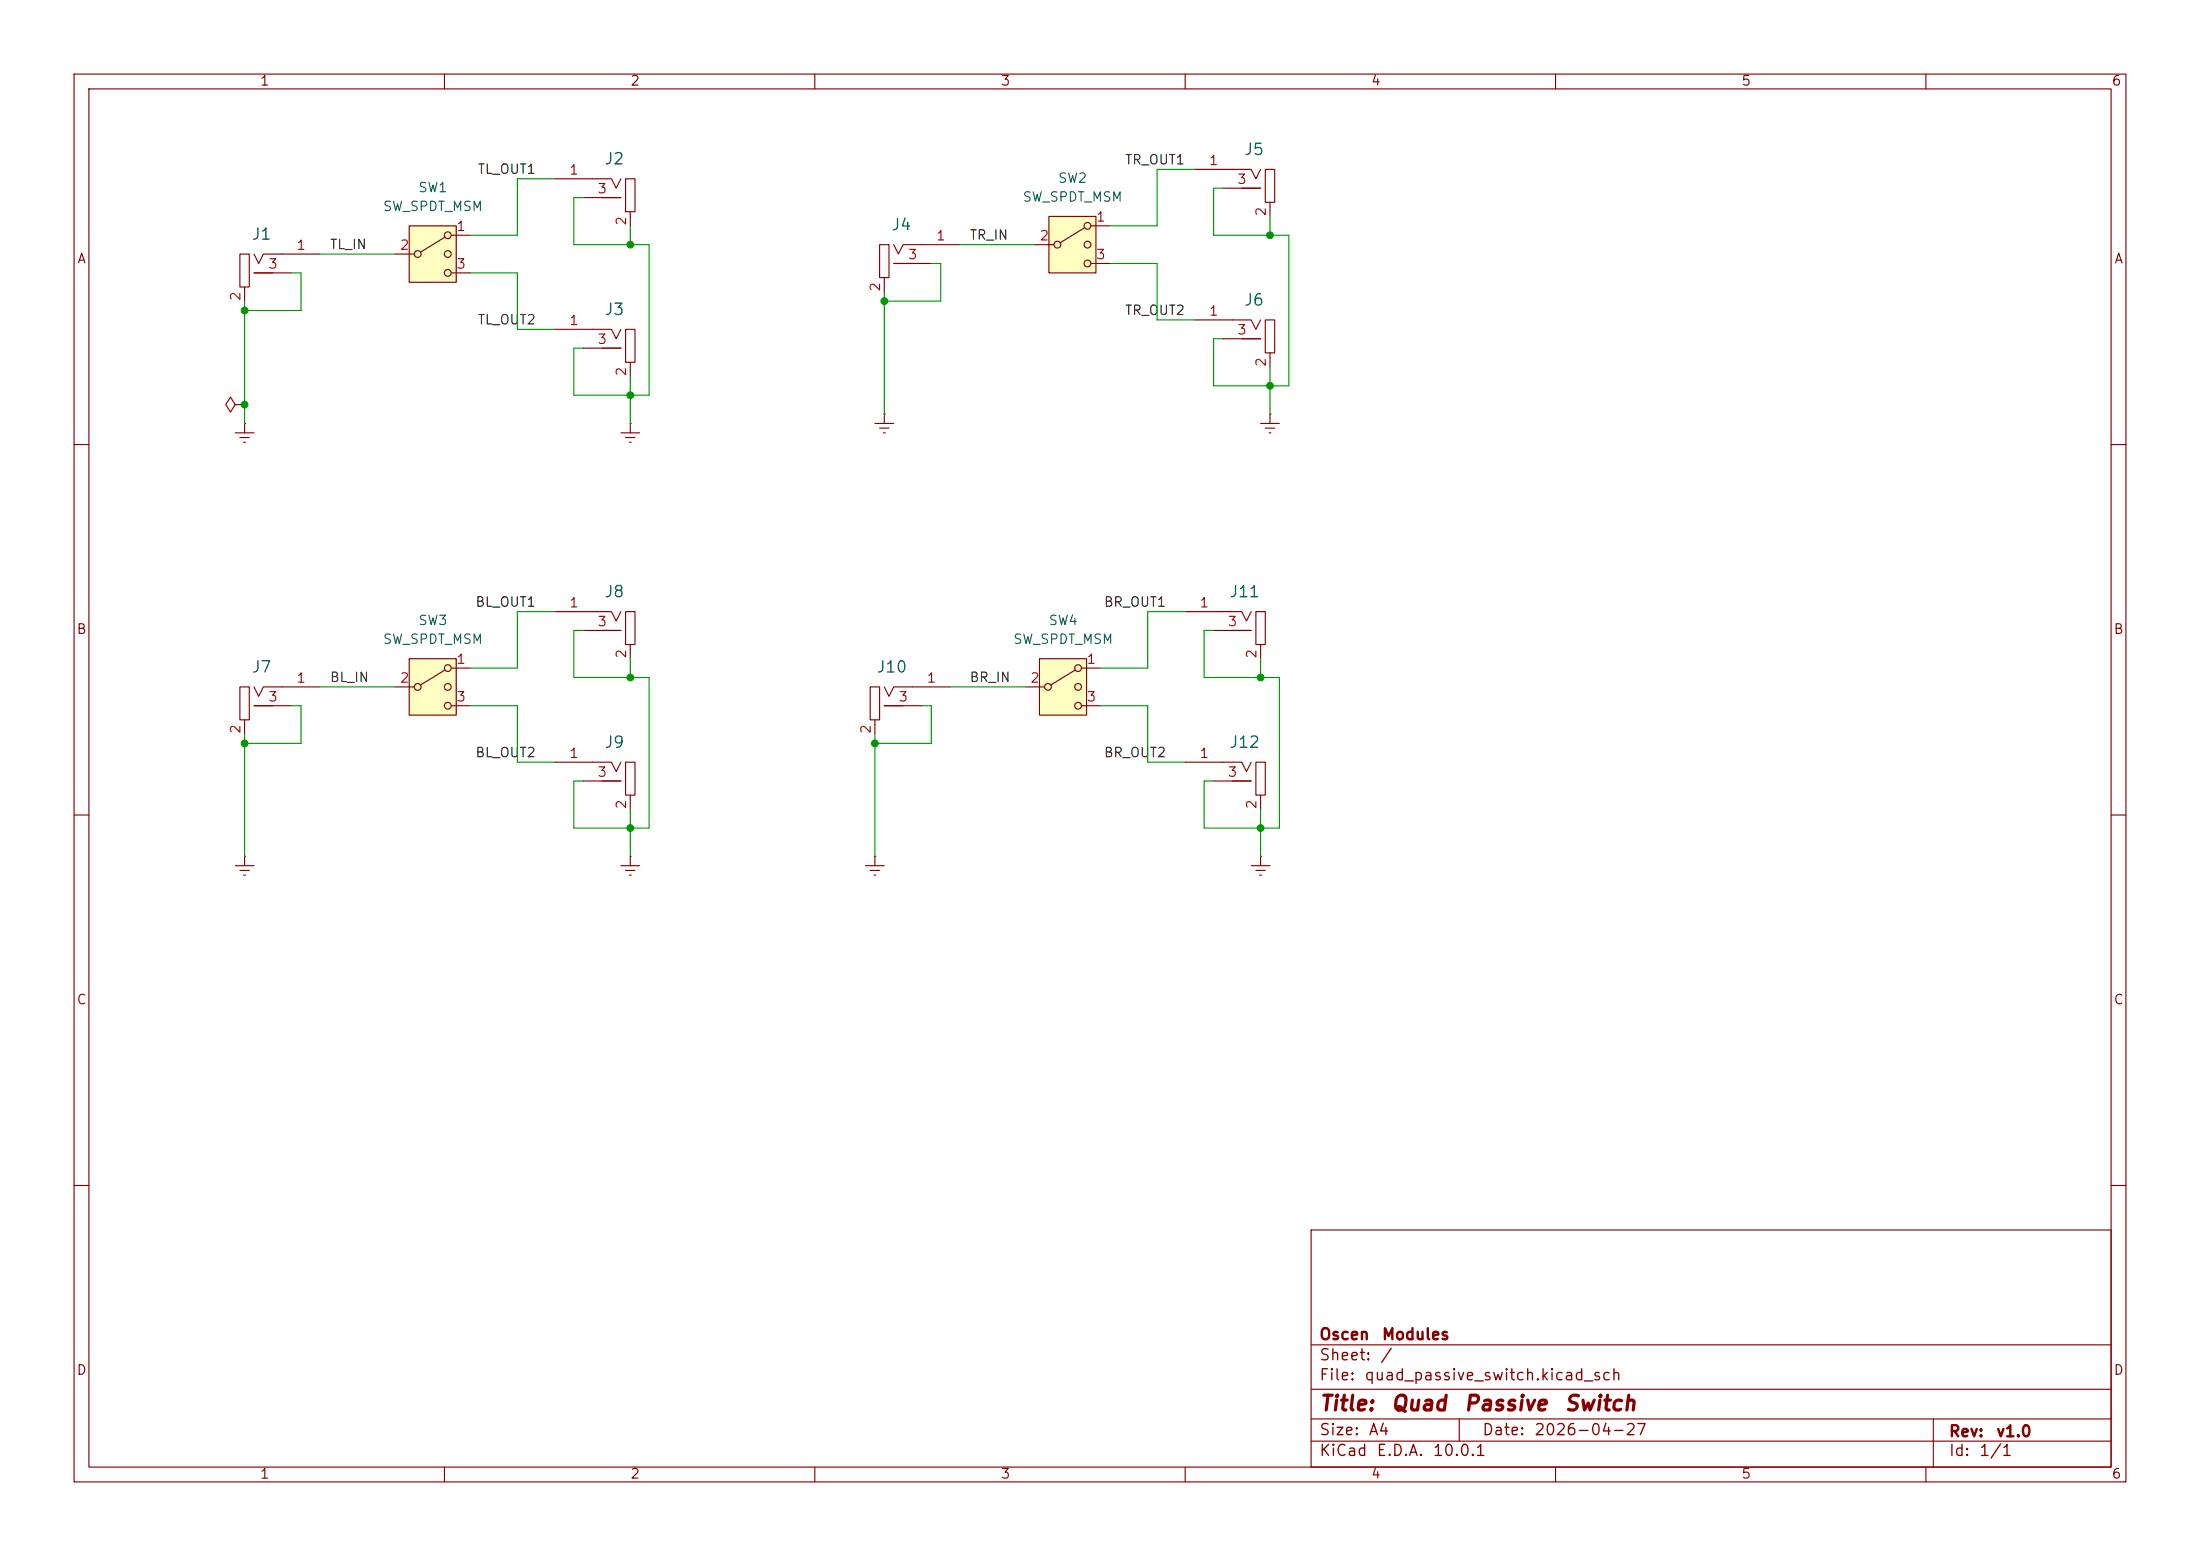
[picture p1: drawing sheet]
<svg xmlns="http://www.w3.org/2000/svg" width="297mm" height="210mm" viewBox="0 0 297 210" stroke-linecap="round" stroke-linejoin="round" font-family="sans-serif">
<g fill="none" stroke="#840000" stroke-width=".15">
<path d="M10 10h277v190h-277zM12 12h273v186h-273zM60 10v2M110 10v2M160 10v2M210 10v2M260 10v2M170.2 57.2h2.5M170.8 57.8h1.3M171.3 58.4h.3M171.4 55.9h.1M171.4 55.9v1.3"/>
<path d="M10 60h2M285 60h2M10 110h2M285 110h2M10 160h2M177 166h108v32h-108zM285 160h2M60 198v2M110 198v2M160 198v2M177 194.5h108M177 191.5h108"/>
<path d="M177 187.5h108M177 181.5h108M197 191.5v3M210 198v2M260 198v2M261 191.5v6.5"/>
</g>
<path d="M140.3 88.9h6.4v7.6h-6.4z" fill="#ffffc2"/>
<g fill="none" stroke="#840000" stroke-width=".15">
<path d="M32.4 34.3h1.3v4.4h-1.3zM33 38.7v1.9M34.3 34.3l.6 1.3 .7-1.3h7.6M34.3 36.8h5.1M74.9 24.1h7.6l.7 1.3 .6-1.3M78.7 26.7h5.1M84.5 24.1h1.2v4.5h-1.2zM85.1 28.6v1.9M118.7 33h1.3v4.5h-1.3zM119.4 37.5v1.9M120.6 33l.7 1.3 .6-1.3h7.6M120.6 35.6h5.1"/>
<path d="M31.7 54.6l-.6-1-.6 1 .6 1 .6-1h1.3M33 54.6h.1M74.9 44.5h7.6l.7 1.2 .6-1.2M78.7 47h5.1M84.5 44.5h1.2v4.4h-1.2zM85.1 48.9v1.9M161.3 43.2h7.6l.6 1.3 .7-1.3M165.1 45.7h5.1M170.8 43.2h1.3v4.4h-1.3zM171.4 47.6v1.9M32.4 92.7h1.3v4.5h-1.3zM33 97.2v1.9"/>
<path d="M34.3 92.7l.6 1.3 .7-1.3h7.6M34.3 95.3h5.1M74.9 82.6h7.6l.7 1.2 .6-1.2M78.7 85.1h5.1M84.5 82.6h1.2v4.4h-1.2zM85.1 87v1.9M117.5 92.7h1.2v4.5h-1.2zM118.1 97.2v1.9M119.4 92.7l.6 1.3 .6-1.3h7.7M119.4 95.3h5.1M138.4 92.7h2.6M140.3 88.9h6.4v7.6h-6.4z"/>
<path d="M145.2 90.4l-3.3 2.1M146 90.2h2.6M146 95.3h2.6M31.7 116.8h2.6M32.4 117.5h1.3M32.9 118.1h.2M33 115.6h.1M33 115.6v1.2M74.9 102.9h7.6l.7 1.2 .6-1.2M78.7 105.4h5.1M83.8 116.8h2.6M84.5 102.9h1.2v4.4h-1.2z"/>
<path d="M84.5 117.5h1.2M85 118.1h.2M85.1 115.6h.1M85.1 107.3v1.9M85.1 115.6v1.2M160 102.9h7.6l.7 1.2 .6-1.2M163.8 105.4h5.1M169.5 102.9h1.3v4.4h-1.3zM170.2 107.3v1.9"/>
<circle cx="141.5" cy="92.7" r=".46"/>
<circle cx="145.5" cy="95.3" r=".46"/>
<circle cx="145.5" cy="92.7" r=".46"/>
<circle cx="145.5" cy="90.2" r=".46"/>
</g>
<path d="M55.2 88.9h6.4v7.6h-6.4z" fill="#ffffc2"/>
<g fill="none" stroke="#840000" stroke-width=".15">
<path d="M118.1 57.2h2.5M118.7 57.8h1.3M119.3 58.4h.2M119.4 55.9h.1M119.4 55.9v1.3M53.3 92.7h2.6M55.2 88.9h6.4v7.6h-6.4zM60.1 90.4l-3.3 2.1M61 90.2h2.5M61 95.3h2.5"/>
<circle cx="56.4" cy="92.7" r=".46"/>
<circle cx="60.5" cy="90.2" r=".46"/>
<circle cx="60.5" cy="95.3" r=".46"/>
<circle cx="60.5" cy="92.7" r=".46"/>
</g>
<path d="M141.6 29.2h6.4v7.6h-6.4z" fill="#ffffc2"/>
<g fill="none" stroke="#840000" stroke-width=".15">
<path d="M139.7 33h2.5M141.6 29.2h6.4v7.6h-6.4zM146.4 30.7l-3.3 2.1M147.3 30.5h2.6M147.3 35.6h2.6M161.3 22.9h7.6l.6 1.2 .7-1.2M165.1 25.4h5.1M170.8 22.9h1.3v4.4h-1.3zM171.4 27.3v1.9M31.7 58.4h2.6M32.4 59.1h1.3M32.9 59.7h.2"/>
<path d="M33 57.2h.1M33 57.2v1.2"/>
<circle cx="142.7" cy="33" r=".46"/>
<circle cx="146.8" cy="35.6" r=".46"/>
<circle cx="146.8" cy="30.5" r=".46"/>
<circle cx="146.8" cy="33" r=".46"/>
</g>
<path d="M55.2 30.5h6.4v7.6h-6.4z" fill="#ffffc2"/>
<g fill="none" stroke="#840000" stroke-width=".15">
<path d="M53.3 34.3h2.6M55.2 30.5h6.4v7.6h-6.4zM60.1 32l-3.3 2M61 31.8h2.5M61 36.8h2.5M83.8 58.4h2.6M84.5 59.1h1.2M85 59.7h.2M85.1 57.2h.1M85.1 57.2v1.2M160 82.6h7.6l.7 1.2 .6-1.2M163.8 85.1h5.1"/>
<path d="M169.5 82.6h1.3v4.4h-1.3zM170.2 87v1.9M116.8 116.8h2.6M117.5 117.5h1.2M118 118.1h.2M118.1 115.6h.1M118.1 115.6v1.2M168.9 116.8h2.5M169.5 117.5h1.3M170.1 118.1h.2M170.2 115.6h.1M170.2 115.6v1.2"/>
<circle cx="56.4" cy="34.3" r=".46"/>
<circle cx="60.5" cy="36.8" r=".46"/>
<circle cx="60.5" cy="34.3" r=".46"/>
<circle cx="60.5" cy="31.8" r=".46"/>
</g>
<g fill="none" stroke="#009600" stroke-width=".15">
<path d="M39.4 36.8h1.2v5.1h-7.6M43.2 34.3h10.1M63.5 36.8h6.3v7.7h5.1M74.9 24.1h-5.1v7.7h-6.3M78.7 26.7h-1.2v6.3h10.1v20.3h-10.1v-6.3h1.2M85.1 30.5v2.5M119.4 39.4v16.5M125.7 35.6h1.3v5h-7.6M129.5 33h10.2M149.9 35.6h6.3v7.6h5.1M161.3 22.9h-5.1v7.6h-6.3M165.1 25.4h-1.3v6.4h10.2v20.3h-10.2v-6.4h1.3"/>
<path d="M171.4 29.2v2.6M33 40.6v16.6M85.1 50.8v6.4M171.4 49.5v6.4M33 99.1v16.5M39.4 95.3h1.2v5h-7.6M43.2 92.7h10.1M63.5 95.3h6.3v7.6h5.1M74.9 82.6h-5.1v7.6h-6.3M78.7 85.1h-1.2v6.3h10.1v20.4h-10.1v-6.4h1.2M85.1 88.9v2.5M118.1 99.1v16.5"/>
<path d="M124.5 95.3h1.2v5h-7.6M128.3 92.7h10.1M148.6 95.3h6.3v7.6h5.1M160 82.6h-5.1v7.6h-6.3M163.8 85.1h-1.2v6.3h10.1v20.4h-10.1v-6.4h1.2M170.2 88.9v2.5M85.1 109.2v6.4M170.2 109.2v6.4"/>
</g>
<g fill="#009600" stroke="#009600" stroke-width=".14">
<circle cx="170.2" cy="111.8" r=".46"/>
<circle cx="118.1" cy="100.3" r=".46"/>
<circle cx="170.2" cy="91.4" r=".46"/>
<circle cx="85.1" cy="91.4" r=".46"/>
<circle cx="33" cy="100.3" r=".46"/>
<circle cx="85.1" cy="111.8" r=".46"/>
<circle cx="119.4" cy="40.6" r=".46"/>
<circle cx="171.4" cy="31.8" r=".46"/>
<circle cx="171.4" cy="52.1" r=".46"/>
<circle cx="33" cy="41.9" r=".46"/>
<circle cx="85.1" cy="33" r=".46"/>
<circle cx="85.1" cy="53.3" r=".46"/>
<circle cx="33" cy="54.6" r=".46"/>
</g>
<g font-size="2" fill="#840000">
<text x="178" y="190.9">Title:</text>
<text x="187.7" y="190.9">Quad</text>
<text x="197.5" y="190.9">Passive</text>
<text x="211.1" y="190.9">Switch</text>
</g>
<g font-size="1.5" fill="#006464">
<text x="81.5" y="22.6">J2</text>
<text x="167.8" y="21.3">J5</text>
<text x="33.9" y="32.7">J1</text>
<text x="120.2" y="31.5">J4</text>
<text x="167.8" y="41.6">J6</text>
<text x="81.5" y="42.9">J3</text>
<text x="81.5" y="81">J8</text>
<text x="165.8" y="81">J11</text>
<text x="33.9" y="91.2">J7</text>
<text x="118.2" y="91.2">J10</text>
<text x="81.5" y="101.3">J9</text>
<text x="165.8" y="101.3">J12</text>
</g>
<g font-size="1.5" fill="#840000">
<text x="178" y="184">Sheet:</text>
<text x="178" y="181.2">Oscen</text>
<text x="186.2" y="184">/</text>
<text x="186.5" y="181.2">Modules</text>
<text x="178" y="186.7">File:</text>
<text x="184.1" y="186.7">quad_passive_switch.kicad_sch</text>
<text x="178" y="196.9">KiCad</text>
<text x="178" y="194.1">Size:</text>
<text x="184.7" y="194.1">A4</text>
<text x="185.7" y="196.9">E.D.A.</text>
<text x="193.3" y="196.9">10.0.1</text>
<text x="200" y="194.1">Date:</text>
<text x="207" y="194.1">2026-04-27</text>
<text x="263" y="194.3">Rev:</text>
<text x="263" y="196.9">Id:</text>
<text x="267.1" y="196.9">1/1</text>
<text x="269.4" y="194.3">v1.0</text>
</g>
<g font-size="1.3" fill="#840000">
<text x="35" y="11.9">1</text>
<text x="85" y="11.9">2</text>
<text x="135" y="11.9">3</text>
<text x="185" y="11.9">4</text>
<text x="235" y="11.9">5</text>
<text x="285" y="11.9">6</text>
<text x="10.3" y="35.9">A</text>
<text x="285.3" y="35.9">A</text>
<text x="10.3" y="85.9">B</text>
<text x="285.3" y="85.9">B</text>
<text x="10.3" y="135.9">C</text>
<text x="285.3" y="135.9">C</text>
<text x="10.3" y="185.9">D</text>
<text x="285.3" y="185.9">D</text>
<text x="35" y="199.9">1</text>
<text x="85" y="199.9">2</text>
<text x="135" y="199.9">3</text>
<text x="185" y="199.9">4</text>
<text x="235" y="199.9">5</text>
<text x="285" y="199.9">6</text>
</g>
<g font-size="1.3" fill="#0f0f0f">
<text x="64.4" y="23.8">TL_OUT1</text>
<text x="151.8" y="22.5">TR_OUT1</text>
<text x="44.4" y="33.9">TL_IN</text>
<text x="130.8" y="32.7">TR_IN</text>
<text x="64.4" y="44.1">TL_OUT2</text>
<text x="151.8" y="42.8">TR_OUT2</text>
<text x="64.1" y="82.2">BL_OUT1</text>
<text x="148.9" y="82.2">BR_OUT1</text>
<text x="44.4" y="92.4">BL_IN</text>
<text x="130.8" y="92.4">BR_IN</text>
<text x="64.1" y="102.5">BL_OUT2</text>
<text x="148.9" y="102.5">BR_OUT2</text>
</g>
<g font-size="1.3" fill="#a90000">
<text x="76.8" y="23.9">1</text>
<text x="163.1" y="22.6">1</text>
<text x="80.6" y="26.4">3</text>
<text x="166.9" y="25.1">3</text>
<text x="171.2" y="29.3" transform="rotate(-90 171.2 29.3)">2</text>
<text x="39.9" y="34">1</text>
<text x="53.9" y="34">2</text>
<text x="61.5" y="31.5">1</text>
<text x="84.8" y="30.6" transform="rotate(-90 84.8 30.6)">2</text>
<text x="122.5" y="35.3">3</text>
<text x="126.3" y="32.8">1</text>
<text x="140.3" y="32.8">2</text>
<text x="147.9" y="30.2">1</text>
<text x="147.9" y="35.3">3</text>
<text x="32.8" y="40.7" transform="rotate(-90 32.8 40.7)">2</text>
<text x="36.1" y="36.6">3</text>
<text x="61.5" y="36.6">3</text>
<text x="119.1" y="39.4" transform="rotate(-90 119.1 39.4)">2</text>
<text x="76.8" y="44.2">1</text>
<text x="80.6" y="46.7">3</text>
<text x="163.1" y="42.9">1</text>
<text x="166.9" y="45.5">3</text>
<text x="84.8" y="50.9" transform="rotate(-90 84.8 50.9)">2</text>
<text x="171.2" y="49.6" transform="rotate(-90 171.2 49.6)">2</text>
<text x="76.8" y="82.3">1</text>
<text x="161.9" y="82.3">1</text>
<text x="61.5" y="89.9">1</text>
<text x="80.6" y="84.8">3</text>
<text x="84.8" y="89" transform="rotate(-90 84.8 89)">2</text>
<text x="146.6" y="89.9">1</text>
<text x="165.7" y="84.8">3</text>
<text x="169.9" y="89" transform="rotate(-90 169.9 89)">2</text>
<text x="36.1" y="95">3</text>
<text x="39.9" y="92.5">1</text>
<text x="53.9" y="92.5">2</text>
<text x="61.5" y="95">3</text>
<text x="121.2" y="95">3</text>
<text x="125" y="92.5">1</text>
<text x="139" y="92.5">2</text>
<text x="146.6" y="95">3</text>
<text x="32.8" y="99.1" transform="rotate(-90 32.8 99.1)">2</text>
<text x="117.9" y="99.1" transform="rotate(-90 117.9 99.1)">2</text>
<text x="76.8" y="102.6">1</text>
<text x="80.6" y="105.2">3</text>
<text x="161.9" y="102.6">1</text>
<text x="165.7" y="105.2">3</text>
<text x="84.8" y="109.3" transform="rotate(-90 84.8 109.3)">2</text>
<text x="169.9" y="109.3" transform="rotate(-90 169.9 109.3)">2</text>
</g>
<g font-size="1.3" fill="#006464">
<text x="51.6" y="28.8">SW_SPDT_MSM</text>
<text x="56.4" y="26.3">SW1</text>
<text x="138" y="27.5">SW_SPDT_MSM</text>
<text x="142.7" y="25">SW2</text>
<text x="51.6" y="87.2">SW_SPDT_MSM</text>
<text x="56.4" y="84.7">SW3</text>
<text x="136.7" y="87.2">SW_SPDT_MSM</text>
<text x="141.5" y="84.7">SW4</text>
</g>
</svg>
